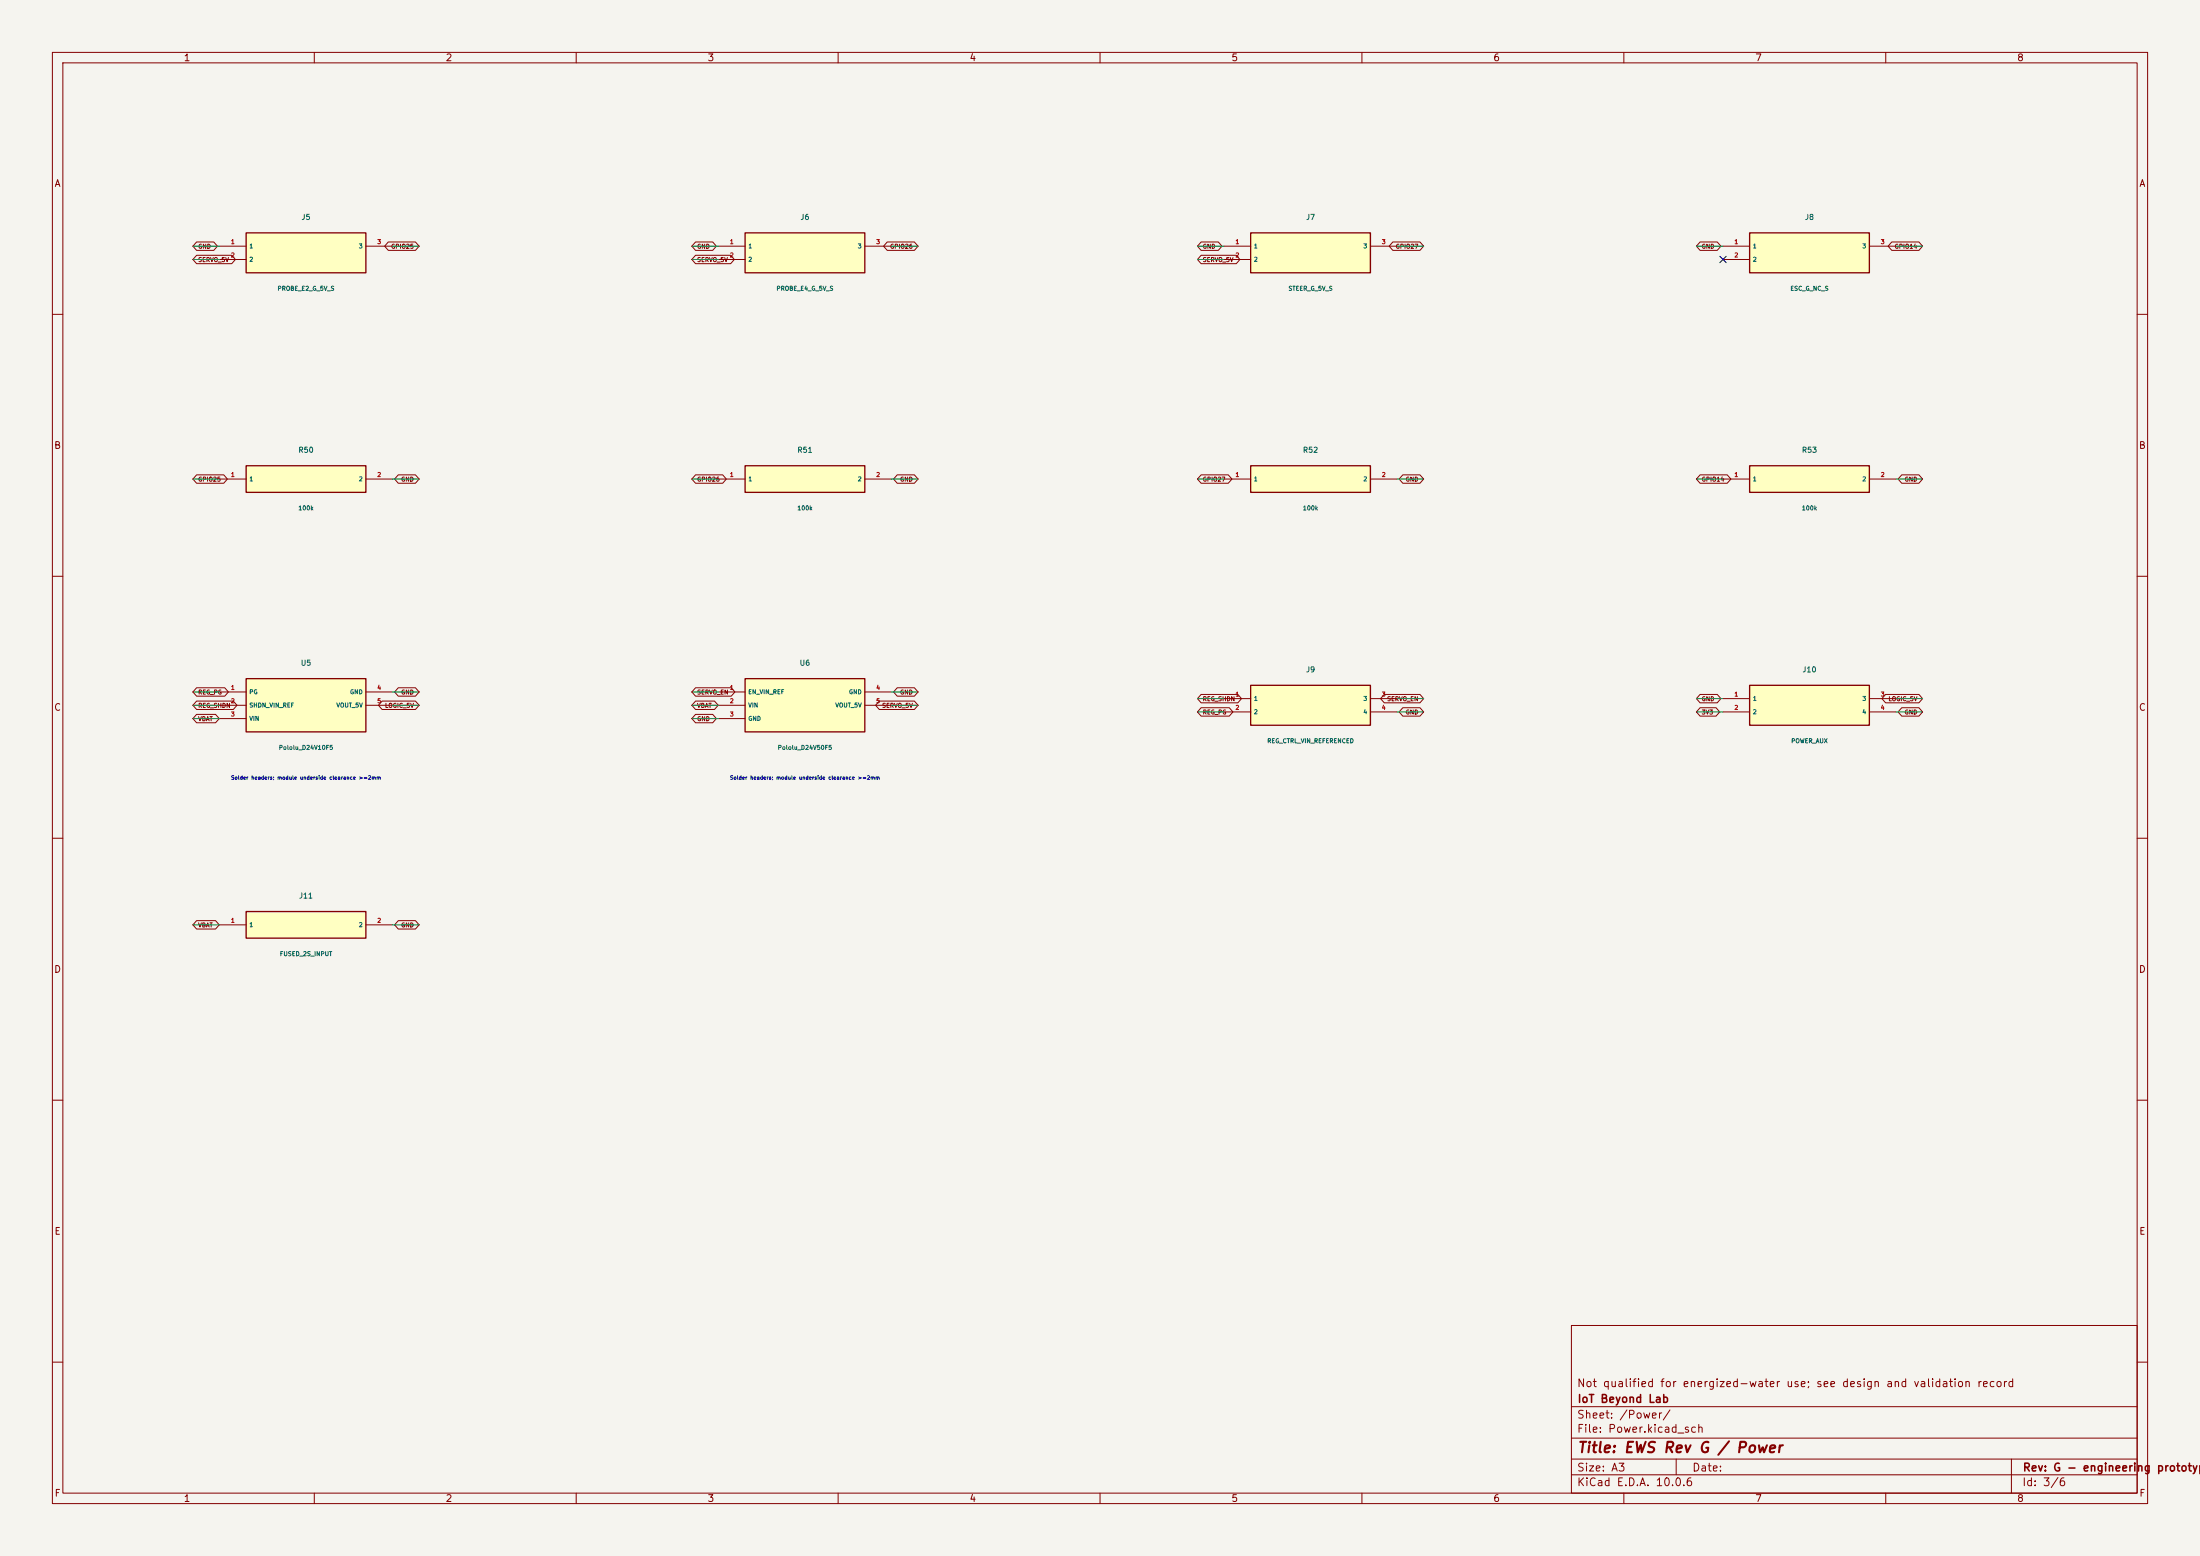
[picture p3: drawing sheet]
(kicad_sch (version 20250114) (generator "eeschema") (paper "A3")
  (title_block (title "EWS Rev G / Power") (rev "G - engineering prototype") (company "IoT Beyond Lab") (comment 1 "Not qualified for energized-water use; see design and validation record"))
(lib_symbols (symbol "EWS:J5" (pin_names (offset 0.5)) (in_bom yes) (on_board yes)
  (property "Reference" "J5" (at 0 6.8100000000000005 0) (effects (font (size 1 1))))
  (property "Value" "PROBE_E2_G_5V_S" (at 0 -6.8100000000000005 0) (effects (font (size 0.8 0.8))))
  (property "Footprint" "EWS:J5" (at 0 0 0) (effects (font (size 1 1)) hide))
  (symbol "J5_0_1" (rectangle (start -11.43 3.81) (end 11.43 -3.81) (stroke (width .254) (type default)) (fill (type background))))
  (symbol "J5_1_1" (pin passive line (at -16.509999999999998 1.27 0) (length 5.08) (name "1" (effects (font (size 0.8 0.8)))) (number "1" (effects (font (size 0.8 0.8)))))(pin passive line (at -16.509999999999998 -1.27 0) (length 5.08) (name "2" (effects (font (size 0.8 0.8)))) (number "2" (effects (font (size 0.8 0.8)))))(pin passive line (at 16.509999999999998 1.27 180) (length 5.08) (name "3" (effects (font (size 0.8 0.8)))) (number "3" (effects (font (size 0.8 0.8)))))))(symbol "EWS:J6" (pin_names (offset 0.5)) (in_bom yes) (on_board yes)
  (property "Reference" "J6" (at 0 6.8100000000000005 0) (effects (font (size 1 1))))
  (property "Value" "PROBE_E4_G_5V_S" (at 0 -6.8100000000000005 0) (effects (font (size 0.8 0.8))))
  (property "Footprint" "EWS:J6" (at 0 0 0) (effects (font (size 1 1)) hide))
  (symbol "J6_0_1" (rectangle (start -11.43 3.81) (end 11.43 -3.81) (stroke (width .254) (type default)) (fill (type background))))
  (symbol "J6_1_1" (pin passive line (at -16.509999999999998 1.27 0) (length 5.08) (name "1" (effects (font (size 0.8 0.8)))) (number "1" (effects (font (size 0.8 0.8)))))(pin passive line (at -16.509999999999998 -1.27 0) (length 5.08) (name "2" (effects (font (size 0.8 0.8)))) (number "2" (effects (font (size 0.8 0.8)))))(pin passive line (at 16.509999999999998 1.27 180) (length 5.08) (name "3" (effects (font (size 0.8 0.8)))) (number "3" (effects (font (size 0.8 0.8)))))))(symbol "EWS:J7" (pin_names (offset 0.5)) (in_bom yes) (on_board yes)
  (property "Reference" "J7" (at 0 6.8100000000000005 0) (effects (font (size 1 1))))
  (property "Value" "STEER_G_5V_S" (at 0 -6.8100000000000005 0) (effects (font (size 0.8 0.8))))
  (property "Footprint" "EWS:J7" (at 0 0 0) (effects (font (size 1 1)) hide))
  (symbol "J7_0_1" (rectangle (start -11.43 3.81) (end 11.43 -3.81) (stroke (width .254) (type default)) (fill (type background))))
  (symbol "J7_1_1" (pin passive line (at -16.509999999999998 1.27 0) (length 5.08) (name "1" (effects (font (size 0.8 0.8)))) (number "1" (effects (font (size 0.8 0.8)))))(pin passive line (at -16.509999999999998 -1.27 0) (length 5.08) (name "2" (effects (font (size 0.8 0.8)))) (number "2" (effects (font (size 0.8 0.8)))))(pin passive line (at 16.509999999999998 1.27 180) (length 5.08) (name "3" (effects (font (size 0.8 0.8)))) (number "3" (effects (font (size 0.8 0.8)))))))(symbol "EWS:J8" (pin_names (offset 0.5)) (in_bom yes) (on_board yes)
  (property "Reference" "J8" (at 0 6.8100000000000005 0) (effects (font (size 1 1))))
  (property "Value" "ESC_G_NC_S" (at 0 -6.8100000000000005 0) (effects (font (size 0.8 0.8))))
  (property "Footprint" "EWS:J8" (at 0 0 0) (effects (font (size 1 1)) hide))
  (symbol "J8_0_1" (rectangle (start -11.43 3.81) (end 11.43 -3.81) (stroke (width .254) (type default)) (fill (type background))))
  (symbol "J8_1_1" (pin passive line (at -16.509999999999998 1.27 0) (length 5.08) (name "1" (effects (font (size 0.8 0.8)))) (number "1" (effects (font (size 0.8 0.8)))))(pin passive line (at -16.509999999999998 -1.27 0) (length 5.08) (name "2" (effects (font (size 0.8 0.8)))) (number "2" (effects (font (size 0.8 0.8)))))(pin passive line (at 16.509999999999998 1.27 180) (length 5.08) (name "3" (effects (font (size 0.8 0.8)))) (number "3" (effects (font (size 0.8 0.8)))))))(symbol "EWS:R50" (pin_names (offset 0.5)) (in_bom yes) (on_board yes)
  (property "Reference" "R50" (at 0 5.54 0) (effects (font (size 1 1))))
  (property "Value" "100k" (at 0 -5.54 0) (effects (font (size 0.8 0.8))))
  (property "Footprint" "EWS:R50" (at 0 0 0) (effects (font (size 1 1)) hide))
  (symbol "R50_0_1" (rectangle (start -11.43 2.54) (end 11.43 -2.54) (stroke (width .254) (type default)) (fill (type background))))
  (symbol "R50_1_1" (pin passive line (at -16.509999999999998 0.0 0) (length 5.08) (name "1" (effects (font (size 0.8 0.8)))) (number "1" (effects (font (size 0.8 0.8)))))(pin passive line (at 16.509999999999998 0.0 180) (length 5.08) (name "2" (effects (font (size 0.8 0.8)))) (number "2" (effects (font (size 0.8 0.8)))))))(symbol "EWS:R51" (pin_names (offset 0.5)) (in_bom yes) (on_board yes)
  (property "Reference" "R51" (at 0 5.54 0) (effects (font (size 1 1))))
  (property "Value" "100k" (at 0 -5.54 0) (effects (font (size 0.8 0.8))))
  (property "Footprint" "EWS:R51" (at 0 0 0) (effects (font (size 1 1)) hide))
  (symbol "R51_0_1" (rectangle (start -11.43 2.54) (end 11.43 -2.54) (stroke (width .254) (type default)) (fill (type background))))
  (symbol "R51_1_1" (pin passive line (at -16.509999999999998 0.0 0) (length 5.08) (name "1" (effects (font (size 0.8 0.8)))) (number "1" (effects (font (size 0.8 0.8)))))(pin passive line (at 16.509999999999998 0.0 180) (length 5.08) (name "2" (effects (font (size 0.8 0.8)))) (number "2" (effects (font (size 0.8 0.8)))))))(symbol "EWS:R52" (pin_names (offset 0.5)) (in_bom yes) (on_board yes)
  (property "Reference" "R52" (at 0 5.54 0) (effects (font (size 1 1))))
  (property "Value" "100k" (at 0 -5.54 0) (effects (font (size 0.8 0.8))))
  (property "Footprint" "EWS:R52" (at 0 0 0) (effects (font (size 1 1)) hide))
  (symbol "R52_0_1" (rectangle (start -11.43 2.54) (end 11.43 -2.54) (stroke (width .254) (type default)) (fill (type background))))
  (symbol "R52_1_1" (pin passive line (at -16.509999999999998 0.0 0) (length 5.08) (name "1" (effects (font (size 0.8 0.8)))) (number "1" (effects (font (size 0.8 0.8)))))(pin passive line (at 16.509999999999998 0.0 180) (length 5.08) (name "2" (effects (font (size 0.8 0.8)))) (number "2" (effects (font (size 0.8 0.8)))))))(symbol "EWS:R53" (pin_names (offset 0.5)) (in_bom yes) (on_board yes)
  (property "Reference" "R53" (at 0 5.54 0) (effects (font (size 1 1))))
  (property "Value" "100k" (at 0 -5.54 0) (effects (font (size 0.8 0.8))))
  (property "Footprint" "EWS:R53" (at 0 0 0) (effects (font (size 1 1)) hide))
  (symbol "R53_0_1" (rectangle (start -11.43 2.54) (end 11.43 -2.54) (stroke (width .254) (type default)) (fill (type background))))
  (symbol "R53_1_1" (pin passive line (at -16.509999999999998 0.0 0) (length 5.08) (name "1" (effects (font (size 0.8 0.8)))) (number "1" (effects (font (size 0.8 0.8)))))(pin passive line (at 16.509999999999998 0.0 180) (length 5.08) (name "2" (effects (font (size 0.8 0.8)))) (number "2" (effects (font (size 0.8 0.8)))))))(symbol "EWS:U5" (pin_names (offset 0.5)) (in_bom yes) (on_board yes)
  (property "Reference" "U5" (at 0 8.08 0) (effects (font (size 1 1))))
  (property "Value" "Pololu_D24V10F5" (at 0 -8.08 0) (effects (font (size 0.8 0.8))))
  (property "Footprint" "EWS:U5" (at 0 0 0) (effects (font (size 1 1)) hide))
  (symbol "U5_0_1" (rectangle (start -11.43 5.08) (end 11.43 -5.08) (stroke (width .254) (type default)) (fill (type background))))
  (symbol "U5_1_1" (pin open_collector line (at -16.509999999999998 2.54 0) (length 5.08) (name "PG" (effects (font (size 0.8 0.8)))) (number "1" (effects (font (size 0.8 0.8)))))(pin input line (at -16.509999999999998 0.0 0) (length 5.08) (name "SHDN_VIN_REF" (effects (font (size 0.8 0.8)))) (number "2" (effects (font (size 0.8 0.8)))))(pin passive line (at -16.509999999999998 -2.54 0) (length 5.08) (name "VIN" (effects (font (size 0.8 0.8)))) (number "3" (effects (font (size 0.8 0.8)))))(pin passive line (at 16.509999999999998 2.54 180) (length 5.08) (name "GND" (effects (font (size 0.8 0.8)))) (number "4" (effects (font (size 0.8 0.8)))))(pin power_out line (at 16.509999999999998 0.0 180) (length 5.08) (name "VOUT_5V" (effects (font (size 0.8 0.8)))) (number "5" (effects (font (size 0.8 0.8)))))))(symbol "EWS:U6" (pin_names (offset 0.5)) (in_bom yes) (on_board yes)
  (property "Reference" "U6" (at 0 8.08 0) (effects (font (size 1 1))))
  (property "Value" "Pololu_D24V50F5" (at 0 -8.08 0) (effects (font (size 0.8 0.8))))
  (property "Footprint" "EWS:U6" (at 0 0 0) (effects (font (size 1 1)) hide))
  (symbol "U6_0_1" (rectangle (start -11.43 5.08) (end 11.43 -5.08) (stroke (width .254) (type default)) (fill (type background))))
  (symbol "U6_1_1" (pin input line (at -16.509999999999998 2.54 0) (length 5.08) (name "EN_VIN_REF" (effects (font (size 0.8 0.8)))) (number "1" (effects (font (size 0.8 0.8)))))(pin passive line (at -16.509999999999998 0.0 0) (length 5.08) (name "VIN" (effects (font (size 0.8 0.8)))) (number "2" (effects (font (size 0.8 0.8)))))(pin passive line (at -16.509999999999998 -2.54 0) (length 5.08) (name "GND" (effects (font (size 0.8 0.8)))) (number "3" (effects (font (size 0.8 0.8)))))(pin passive line (at 16.509999999999998 2.54 180) (length 5.08) (name "GND" (effects (font (size 0.8 0.8)))) (number "4" (effects (font (size 0.8 0.8)))))(pin power_out line (at 16.509999999999998 0.0 180) (length 5.08) (name "VOUT_5V" (effects (font (size 0.8 0.8)))) (number "5" (effects (font (size 0.8 0.8)))))))(symbol "EWS:J9" (pin_names (offset 0.5)) (in_bom yes) (on_board yes)
  (property "Reference" "J9" (at 0 6.8100000000000005 0) (effects (font (size 1 1))))
  (property "Value" "REG_CTRL_VIN_REFERENCED" (at 0 -6.8100000000000005 0) (effects (font (size 0.8 0.8))))
  (property "Footprint" "EWS:J9" (at 0 0 0) (effects (font (size 1 1)) hide))
  (symbol "J9_0_1" (rectangle (start -11.43 3.81) (end 11.43 -3.81) (stroke (width .254) (type default)) (fill (type background))))
  (symbol "J9_1_1" (pin passive line (at -16.509999999999998 1.27 0) (length 5.08) (name "1" (effects (font (size 0.8 0.8)))) (number "1" (effects (font (size 0.8 0.8)))))(pin passive line (at -16.509999999999998 -1.27 0) (length 5.08) (name "2" (effects (font (size 0.8 0.8)))) (number "2" (effects (font (size 0.8 0.8)))))(pin passive line (at 16.509999999999998 1.27 180) (length 5.08) (name "3" (effects (font (size 0.8 0.8)))) (number "3" (effects (font (size 0.8 0.8)))))(pin passive line (at 16.509999999999998 -1.27 180) (length 5.08) (name "4" (effects (font (size 0.8 0.8)))) (number "4" (effects (font (size 0.8 0.8)))))))(symbol "EWS:J10" (pin_names (offset 0.5)) (in_bom yes) (on_board yes)
  (property "Reference" "J10" (at 0 6.8100000000000005 0) (effects (font (size 1 1))))
  (property "Value" "POWER_AUX" (at 0 -6.8100000000000005 0) (effects (font (size 0.8 0.8))))
  (property "Footprint" "EWS:J10" (at 0 0 0) (effects (font (size 1 1)) hide))
  (symbol "J10_0_1" (rectangle (start -11.43 3.81) (end 11.43 -3.81) (stroke (width .254) (type default)) (fill (type background))))
  (symbol "J10_1_1" (pin passive line (at -16.509999999999998 1.27 0) (length 5.08) (name "1" (effects (font (size 0.8 0.8)))) (number "1" (effects (font (size 0.8 0.8)))))(pin passive line (at -16.509999999999998 -1.27 0) (length 5.08) (name "2" (effects (font (size 0.8 0.8)))) (number "2" (effects (font (size 0.8 0.8)))))(pin passive line (at 16.509999999999998 1.27 180) (length 5.08) (name "3" (effects (font (size 0.8 0.8)))) (number "3" (effects (font (size 0.8 0.8)))))(pin passive line (at 16.509999999999998 -1.27 180) (length 5.08) (name "4" (effects (font (size 0.8 0.8)))) (number "4" (effects (font (size 0.8 0.8)))))))(symbol "EWS:J11" (pin_names (offset 0.5)) (in_bom yes) (on_board yes)
  (property "Reference" "J11" (at 0 5.54 0) (effects (font (size 1 1))))
  (property "Value" "FUSED_2S_INPUT" (at 0 -5.54 0) (effects (font (size 0.8 0.8))))
  (property "Footprint" "EWS:J11" (at 0 0 0) (effects (font (size 1 1)) hide))
  (symbol "J11_0_1" (rectangle (start -11.43 2.54) (end 11.43 -2.54) (stroke (width .254) (type default)) (fill (type background))))
  (symbol "J11_1_1" (pin passive line (at -16.509999999999998 0.0 0) (length 5.08) (name "1" (effects (font (size 0.8 0.8)))) (number "1" (effects (font (size 0.8 0.8)))))(pin passive line (at 16.509999999999998 0.0 180) (length 5.08) (name "2" (effects (font (size 0.8 0.8)))) (number "2" (effects (font (size 0.8 0.8))))))))
(symbol (lib_id "EWS:J5") (at 58.42 48.26 0) (unit 1) (in_bom yes) (on_board yes) (dnp no)
    (property "Reference" "J5" (at 58.42 41.449999999999996 0) (effects (font (size 1 1))))
    (property "Value" "PROBE_E2_G_5V_S" (at 58.42 55.07 0) (effects (font (size 0.8 0.8))))
    (property "Footprint" "EWS:J5" (at 58.42 48.26 0) (effects (font (size 1 1)) hide)))(symbol (lib_id "EWS:J6") (at 153.67000000000002 48.26 0) (unit 1) (in_bom yes) (on_board yes) (dnp no)
    (property "Reference" "J6" (at 153.67000000000002 41.449999999999996 0) (effects (font (size 1 1))))
    (property "Value" "PROBE_E4_G_5V_S" (at 153.67000000000002 55.07 0) (effects (font (size 0.8 0.8))))
    (property "Footprint" "EWS:J6" (at 153.67000000000002 48.26 0) (effects (font (size 1 1)) hide)))(symbol (lib_id "EWS:J7") (at 250.19 48.26 0) (unit 1) (in_bom yes) (on_board yes) (dnp no)
    (property "Reference" "J7" (at 250.19 41.449999999999996 0) (effects (font (size 1 1))))
    (property "Value" "STEER_G_5V_S" (at 250.19 55.07 0) (effects (font (size 0.8 0.8))))
    (property "Footprint" "EWS:J7" (at 250.19 48.26 0) (effects (font (size 1 1)) hide)))(symbol (lib_id "EWS:J8") (at 345.44 48.26 0) (unit 1) (in_bom yes) (on_board yes) (dnp no)
    (property "Reference" "J8" (at 345.44 41.449999999999996 0) (effects (font (size 1 1))))
    (property "Value" "ESC_G_NC_S" (at 345.44 55.07 0) (effects (font (size 0.8 0.8))))
    (property "Footprint" "EWS:J8" (at 345.44 48.26 0) (effects (font (size 1 1)) hide)))(symbol (lib_id "EWS:R50") (at 58.42 91.44 0) (unit 1) (in_bom yes) (on_board yes) (dnp no)
    (property "Reference" "R50" (at 58.42 85.89999999999999 0) (effects (font (size 1 1))))
    (property "Value" "100k" (at 58.42 96.98 0) (effects (font (size 0.8 0.8))))
    (property "Footprint" "EWS:R50" (at 58.42 91.44 0) (effects (font (size 1 1)) hide)))(symbol (lib_id "EWS:R51") (at 153.67000000000002 91.44 0) (unit 1) (in_bom yes) (on_board yes) (dnp no)
    (property "Reference" "R51" (at 153.67000000000002 85.89999999999999 0) (effects (font (size 1 1))))
    (property "Value" "100k" (at 153.67000000000002 96.98 0) (effects (font (size 0.8 0.8))))
    (property "Footprint" "EWS:R51" (at 153.67000000000002 91.44 0) (effects (font (size 1 1)) hide)))(symbol (lib_id "EWS:R52") (at 250.19 91.44 0) (unit 1) (in_bom yes) (on_board yes) (dnp no)
    (property "Reference" "R52" (at 250.19 85.89999999999999 0) (effects (font (size 1 1))))
    (property "Value" "100k" (at 250.19 96.98 0) (effects (font (size 0.8 0.8))))
    (property "Footprint" "EWS:R52" (at 250.19 91.44 0) (effects (font (size 1 1)) hide)))(symbol (lib_id "EWS:R53") (at 345.44 91.44 0) (unit 1) (in_bom yes) (on_board yes) (dnp no)
    (property "Reference" "R53" (at 345.44 85.89999999999999 0) (effects (font (size 1 1))))
    (property "Value" "100k" (at 345.44 96.98 0) (effects (font (size 0.8 0.8))))
    (property "Footprint" "EWS:R53" (at 345.44 91.44 0) (effects (font (size 1 1)) hide)))(symbol (lib_id "EWS:U5") (at 58.42 134.62 0) (unit 1) (in_bom yes) (on_board yes) (dnp no)
    (property "Reference" "U5" (at 58.42 126.53999999999999 0) (effects (font (size 1 1))))
    (property "Value" "Pololu_D24V10F5" (at 58.42 142.70000000000002 0) (effects (font (size 0.8 0.8))))
    (property "Footprint" "EWS:U5" (at 58.42 134.62 0) (effects (font (size 1 1)) hide)))(symbol (lib_id "EWS:U6") (at 153.67000000000002 134.62 0) (unit 1) (in_bom yes) (on_board yes) (dnp no)
    (property "Reference" "U6" (at 153.67000000000002 126.53999999999999 0) (effects (font (size 1 1))))
    (property "Value" "Pololu_D24V50F5" (at 153.67000000000002 142.70000000000002 0) (effects (font (size 0.8 0.8))))
    (property "Footprint" "EWS:U6" (at 153.67000000000002 134.62 0) (effects (font (size 1 1)) hide)))(symbol (lib_id "EWS:J9") (at 250.19 134.62 0) (unit 1) (in_bom yes) (on_board yes) (dnp no)
    (property "Reference" "J9" (at 250.19 127.81 0) (effects (font (size 1 1))))
    (property "Value" "REG_CTRL_VIN_REFERENCED" (at 250.19 141.43 0) (effects (font (size 0.8 0.8))))
    (property "Footprint" "EWS:J9" (at 250.19 134.62 0) (effects (font (size 1 1)) hide)))(symbol (lib_id "EWS:J10") (at 345.44 134.62 0) (unit 1) (in_bom yes) (on_board yes) (dnp no)
    (property "Reference" "J10" (at 345.44 127.81 0) (effects (font (size 1 1))))
    (property "Value" "POWER_AUX" (at 345.44 141.43 0) (effects (font (size 0.8 0.8))))
    (property "Footprint" "EWS:J10" (at 345.44 134.62 0) (effects (font (size 1 1)) hide)))(symbol (lib_id "EWS:J11") (at 58.42 176.53 0) (unit 1) (in_bom yes) (on_board yes) (dnp no)
    (property "Reference" "J11" (at 58.42 170.99 0) (effects (font (size 1 1))))
    (property "Value" "FUSED_2S_INPUT" (at 58.42 182.07 0) (effects (font (size 0.8 0.8))))
    (property "Footprint" "EWS:J11" (at 58.42 176.53 0) (effects (font (size 1 1)) hide)))(wire (pts (xy 41.910000000000004 46.989999999999995) (xy 36.830000000000005 46.989999999999995)) (stroke (width 0) (type default)))(global_label "GND" (shape bidirectional) (at 36.830000000000005 46.989999999999995 0) (effects (font (size .8 .8)) (justify left)))(wire (pts (xy 41.910000000000004 49.53) (xy 36.830000000000005 49.53)) (stroke (width 0) (type default)))(global_label "SERVO_5V" (shape bidirectional) (at 36.830000000000005 49.53 0) (effects (font (size .8 .8)) (justify left)))(wire (pts (xy 74.93 46.989999999999995) (xy 80.01 46.989999999999995)) (stroke (width 0) (type default)))(global_label "GPIO25" (shape bidirectional) (at 80.01 46.989999999999995 180) (effects (font (size .8 .8)) (justify right)))(wire (pts (xy 137.16000000000003 46.989999999999995) (xy 132.08 46.989999999999995)) (stroke (width 0) (type default)))(global_label "GND" (shape bidirectional) (at 132.08 46.989999999999995 0) (effects (font (size .8 .8)) (justify left)))(wire (pts (xy 137.16000000000003 49.53) (xy 132.08 49.53)) (stroke (width 0) (type default)))(global_label "SERVO_5V" (shape bidirectional) (at 132.08 49.53 0) (effects (font (size .8 .8)) (justify left)))(wire (pts (xy 170.18 46.989999999999995) (xy 175.26000000000002 46.989999999999995)) (stroke (width 0) (type default)))(global_label "GPIO26" (shape bidirectional) (at 175.26000000000002 46.989999999999995 180) (effects (font (size .8 .8)) (justify right)))(wire (pts (xy 233.68 46.989999999999995) (xy 228.6 46.989999999999995)) (stroke (width 0) (type default)))(global_label "GND" (shape bidirectional) (at 228.6 46.989999999999995 0) (effects (font (size .8 .8)) (justify left)))(wire (pts (xy 233.68 49.53) (xy 228.6 49.53)) (stroke (width 0) (type default)))(global_label "SERVO_5V" (shape bidirectional) (at 228.6 49.53 0) (effects (font (size .8 .8)) (justify left)))(wire (pts (xy 266.7 46.989999999999995) (xy 271.78 46.989999999999995)) (stroke (width 0) (type default)))(global_label "GPIO27" (shape bidirectional) (at 271.78 46.989999999999995 180) (effects (font (size .8 .8)) (justify right)))(wire (pts (xy 328.93 46.989999999999995) (xy 323.85 46.989999999999995)) (stroke (width 0) (type default)))(global_label "GND" (shape bidirectional) (at 323.85 46.989999999999995 0) (effects (font (size .8 .8)) (justify left)))(no_connect (at 328.93 49.53))(wire (pts (xy 361.95 46.989999999999995) (xy 367.03 46.989999999999995)) (stroke (width 0) (type default)))(global_label "GPIO14" (shape bidirectional) (at 367.03 46.989999999999995 180) (effects (font (size .8 .8)) (justify right)))(wire (pts (xy 41.910000000000004 91.44) (xy 36.830000000000005 91.44)) (stroke (width 0) (type default)))(global_label "GPIO25" (shape bidirectional) (at 36.830000000000005 91.44 0) (effects (font (size .8 .8)) (justify left)))(wire (pts (xy 74.93 91.44) (xy 80.01 91.44)) (stroke (width 0) (type default)))(global_label "GND" (shape bidirectional) (at 80.01 91.44 180) (effects (font (size .8 .8)) (justify right)))(wire (pts (xy 137.16000000000003 91.44) (xy 132.08 91.44)) (stroke (width 0) (type default)))(global_label "GPIO26" (shape bidirectional) (at 132.08 91.44 0) (effects (font (size .8 .8)) (justify left)))(wire (pts (xy 170.18 91.44) (xy 175.26000000000002 91.44)) (stroke (width 0) (type default)))(global_label "GND" (shape bidirectional) (at 175.26000000000002 91.44 180) (effects (font (size .8 .8)) (justify right)))(wire (pts (xy 233.68 91.44) (xy 228.6 91.44)) (stroke (width 0) (type default)))(global_label "GPIO27" (shape bidirectional) (at 228.6 91.44 0) (effects (font (size .8 .8)) (justify left)))(wire (pts (xy 266.7 91.44) (xy 271.78 91.44)) (stroke (width 0) (type default)))(global_label "GND" (shape bidirectional) (at 271.78 91.44 180) (effects (font (size .8 .8)) (justify right)))(wire (pts (xy 328.93 91.44) (xy 323.85 91.44)) (stroke (width 0) (type default)))(global_label "GPIO14" (shape bidirectional) (at 323.85 91.44 0) (effects (font (size .8 .8)) (justify left)))(wire (pts (xy 361.95 91.44) (xy 367.03 91.44)) (stroke (width 0) (type default)))(global_label "GND" (shape bidirectional) (at 367.03 91.44 180) (effects (font (size .8 .8)) (justify right)))(text "Solder headers; module underside clearance >=2mm" (at 58.42 148.70000000000002 0) (effects (font (size 0.7 0.7))))(wire (pts (xy 41.910000000000004 132.08) (xy 36.830000000000005 132.08)) (stroke (width 0) (type default)))(global_label "REG_PG" (shape bidirectional) (at 36.830000000000005 132.08 0) (effects (font (size .8 .8)) (justify left)))(wire (pts (xy 41.910000000000004 134.62) (xy 36.830000000000005 134.62)) (stroke (width 0) (type default)))(global_label "REG_SHDN" (shape bidirectional) (at 36.830000000000005 134.62 0) (effects (font (size .8 .8)) (justify left)))(wire (pts (xy 41.910000000000004 137.16) (xy 36.830000000000005 137.16)) (stroke (width 0) (type default)))(global_label "VBAT" (shape bidirectional) (at 36.830000000000005 137.16 0) (effects (font (size .8 .8)) (justify left)))(wire (pts (xy 74.93 132.08) (xy 80.01 132.08)) (stroke (width 0) (type default)))(global_label "GND" (shape bidirectional) (at 80.01 132.08 180) (effects (font (size .8 .8)) (justify right)))(wire (pts (xy 74.93 134.62) (xy 80.01 134.62)) (stroke (width 0) (type default)))(global_label "LOGIC_5V" (shape bidirectional) (at 80.01 134.62 180) (effects (font (size .8 .8)) (justify right)))(text "Solder headers; module underside clearance >=2mm" (at 153.67000000000002 148.70000000000002 0) (effects (font (size 0.7 0.7))))(wire (pts (xy 137.16000000000003 132.08) (xy 132.08 132.08)) (stroke (width 0) (type default)))(global_label "SERVO_EN" (shape bidirectional) (at 132.08 132.08 0) (effects (font (size .8 .8)) (justify left)))(wire (pts (xy 137.16000000000003 134.62) (xy 132.08 134.62)) (stroke (width 0) (type default)))(global_label "VBAT" (shape bidirectional) (at 132.08 134.62 0) (effects (font (size .8 .8)) (justify left)))(wire (pts (xy 137.16000000000003 137.16) (xy 132.08 137.16)) (stroke (width 0) (type default)))(global_label "GND" (shape bidirectional) (at 132.08 137.16 0) (effects (font (size .8 .8)) (justify left)))(wire (pts (xy 170.18 132.08) (xy 175.26000000000002 132.08)) (stroke (width 0) (type default)))(global_label "GND" (shape bidirectional) (at 175.26000000000002 132.08 180) (effects (font (size .8 .8)) (justify right)))(wire (pts (xy 170.18 134.62) (xy 175.26000000000002 134.62)) (stroke (width 0) (type default)))(global_label "SERVO_5V" (shape bidirectional) (at 175.26000000000002 134.62 180) (effects (font (size .8 .8)) (justify right)))(wire (pts (xy 233.68 133.35) (xy 228.6 133.35)) (stroke (width 0) (type default)))(global_label "REG_SHDN" (shape bidirectional) (at 228.6 133.35 0) (effects (font (size .8 .8)) (justify left)))(wire (pts (xy 233.68 135.89000000000001) (xy 228.6 135.89000000000001)) (stroke (width 0) (type default)))(global_label "REG_PG" (shape bidirectional) (at 228.6 135.89000000000001 0) (effects (font (size .8 .8)) (justify left)))(wire (pts (xy 266.7 133.35) (xy 271.78 133.35)) (stroke (width 0) (type default)))(global_label "SERVO_EN" (shape bidirectional) (at 271.78 133.35 180) (effects (font (size .8 .8)) (justify right)))(wire (pts (xy 266.7 135.89000000000001) (xy 271.78 135.89000000000001)) (stroke (width 0) (type default)))(global_label "GND" (shape bidirectional) (at 271.78 135.89000000000001 180) (effects (font (size .8 .8)) (justify right)))(wire (pts (xy 328.93 133.35) (xy 323.85 133.35)) (stroke (width 0) (type default)))(global_label "GND" (shape bidirectional) (at 323.85 133.35 0) (effects (font (size .8 .8)) (justify left)))(wire (pts (xy 328.93 135.89000000000001) (xy 323.85 135.89000000000001)) (stroke (width 0) (type default)))(global_label "3V3" (shape bidirectional) (at 323.85 135.89000000000001 0) (effects (font (size .8 .8)) (justify left)))(wire (pts (xy 361.95 133.35) (xy 367.03 133.35)) (stroke (width 0) (type default)))(global_label "LOGIC_5V" (shape bidirectional) (at 367.03 133.35 180) (effects (font (size .8 .8)) (justify right)))(wire (pts (xy 361.95 135.89000000000001) (xy 367.03 135.89000000000001)) (stroke (width 0) (type default)))(global_label "GND" (shape bidirectional) (at 367.03 135.89000000000001 180) (effects (font (size .8 .8)) (justify right)))(wire (pts (xy 41.910000000000004 176.53) (xy 36.830000000000005 176.53)) (stroke (width 0) (type default)))(global_label "VBAT" (shape bidirectional) (at 36.830000000000005 176.53 0) (effects (font (size .8 .8)) (justify left)))(wire (pts (xy 74.93 176.53) (xy 80.01 176.53)) (stroke (width 0) (type default)))(global_label "GND" (shape bidirectional) (at 80.01 176.53 180) (effects (font (size .8 .8)) (justify right))))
